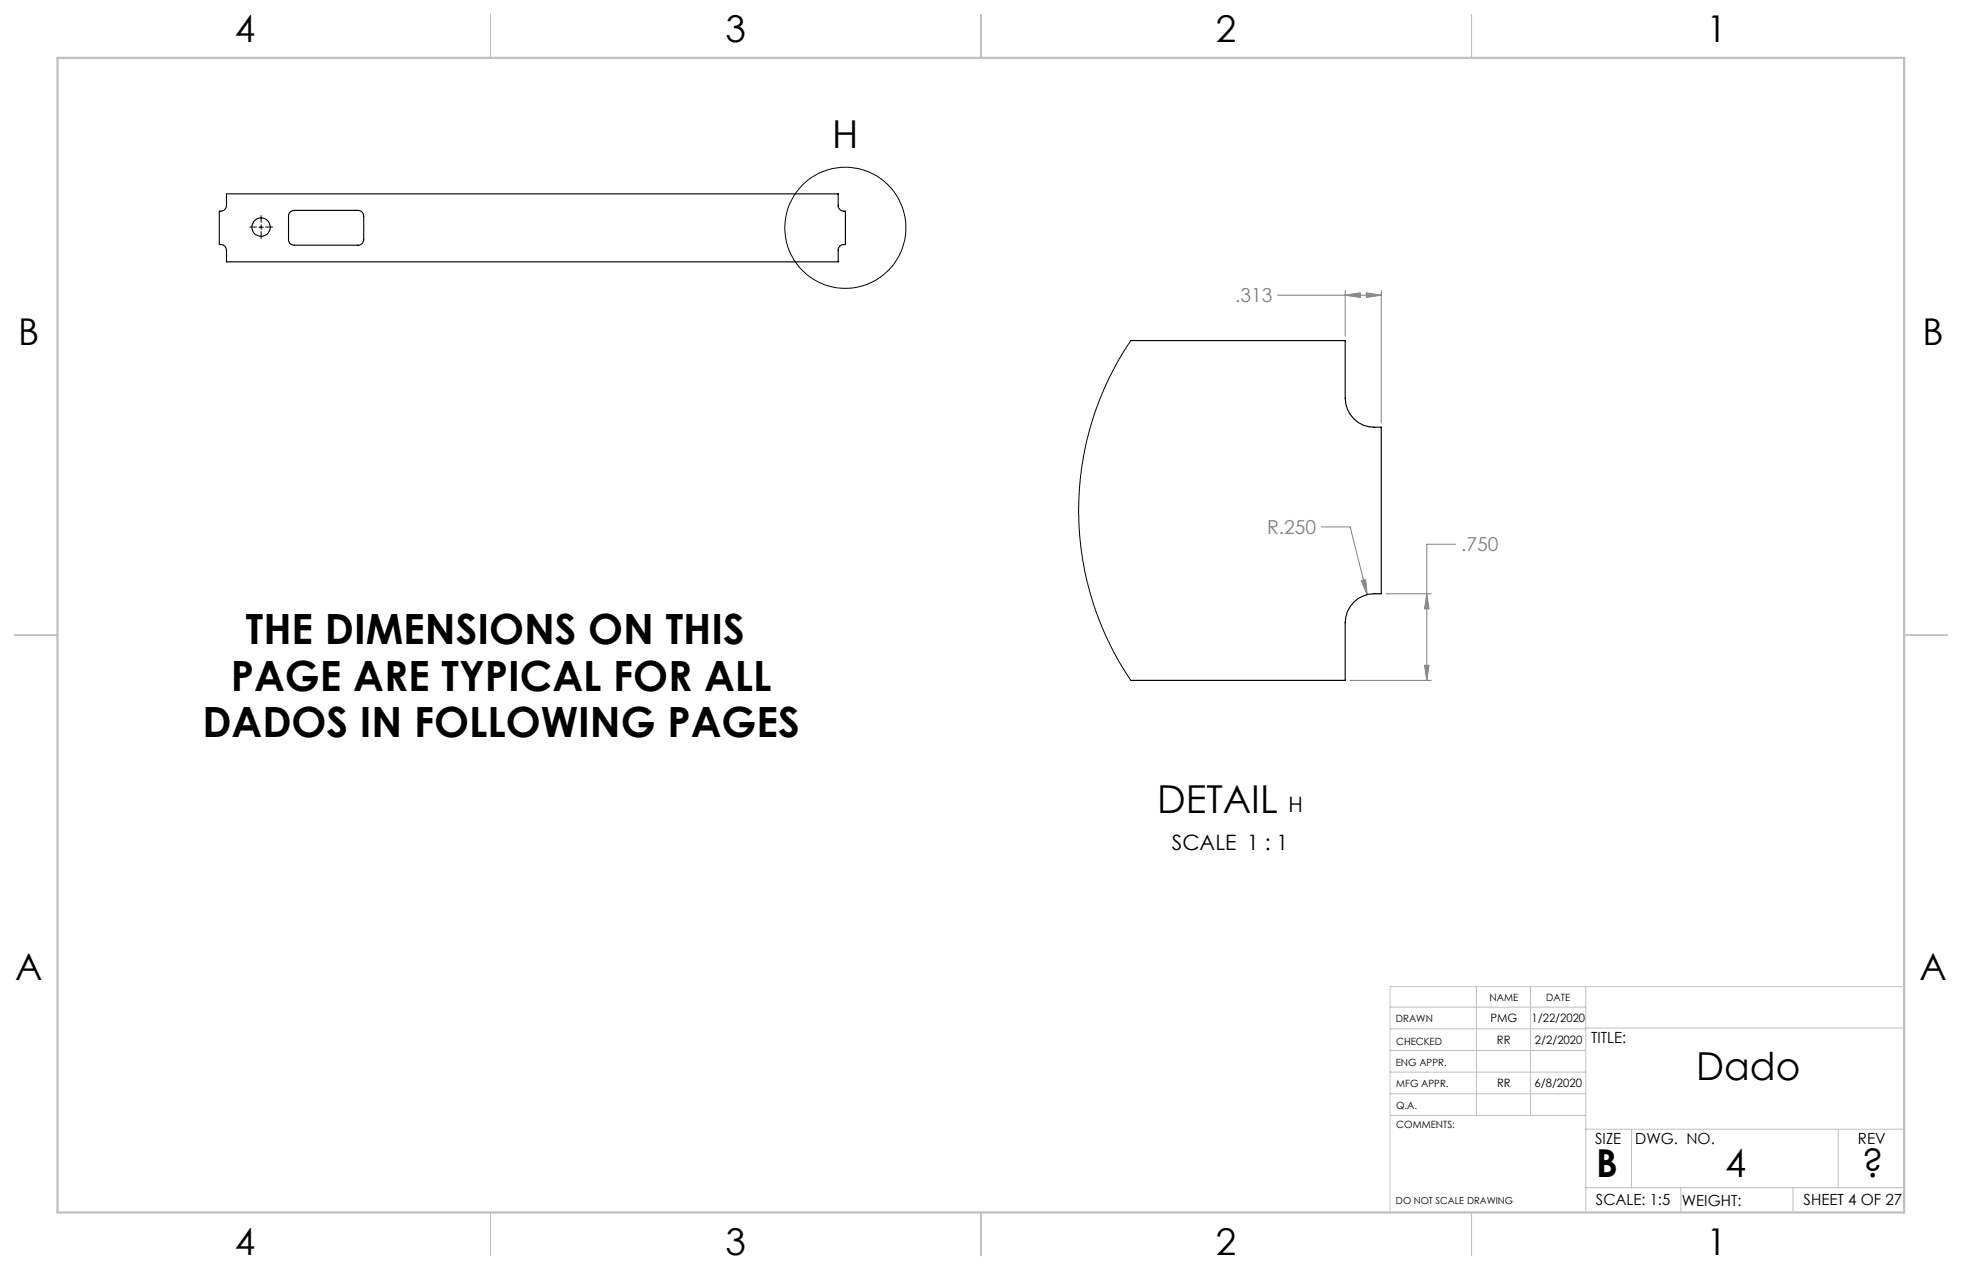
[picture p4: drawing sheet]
<svg xmlns="http://www.w3.org/2000/svg" width="432mm" height="279mm" viewBox="0 0 432 279" stroke-linecap="round" stroke-linejoin="round" font-family="sans-serif">
<g fill="none" stroke="#000" stroke-width=".22">
<path d="M57 50h1M57.5 49.5v1"/>
<circle cx="186.1" cy="50.1" r="13.3"/>
</g>
<path d="M281.2 64.9h22.8M296.1 64.9l3.3-.5v1zM296.1 63.9v10M300.7 64.4l3.3 .5-3.3 .5zM304 63.9v29.1M290.8 115.9h6.3l3.8 14.9M320.4 119.7h-6.4v30M299.6 127.7l1-.2 .3 3.3zM305 130.6h10M314 130.6l.5 3.3h-1zM297.1 149.7h17.9M313.5 146.4h1l-.5 3.3z" fill="none" stroke="#808080" stroke-width=".22"/>
<path d="M56.5 50h-1.5M57.5 49v-1.6M57.5 51v1.5M58.5 50h1.5" fill="none" stroke="#000" stroke-width=".22" stroke-dasharray="15.2 1.3 1.3 1.3"/>
<g fill="none" stroke="#c0c0c0" stroke-width=".22">
<path d="M324.9 217.1v28.3M336.8 217.1v28.3M349 217.1v49.6M419.1 217.1h-113.2v49.6M305.9 231.1h43.1M305.9 226.3h43.1M305.9 221.6h43.1M305.9 235.9h43.1M349 226.2h70.1M305.9 240.6h43.1M306 245.4h43M349 248.4h70.1"/>
<path d="M359.1 248.4v12.9M404.6 248.4v12.9M349 261.3h70.1M369.9 261.3v5.4M394.6 261.3v5.4"/>
</g>
<path d="M108 3.2v9.5M215.9 3.2v9.5M323.8 3.2v9.5M3.1 139.7h9.6M419.1 139.7h9.5M108 266.7v9.6M215.9 266.7v9.6M323.8 266.7v9.6" fill="none" stroke="#c0c0c0" stroke-width=".25"/>
<path d="M12.7 12.7h406.4v254h-406.4z" fill="none" stroke="#c0c0c0" stroke-width=".5"/>
<path d="M300.7 64.4l3.3 .5-3.3 .5zM296.1 64.9l3.3-.5v1zM313.5 146.4h1l-.5 3.3zM314 130.6l.5 3.3h-1zM299.6 127.7l1.3 3.1-.3-3.3z" fill="#808080"/>
<g fill="none" stroke="#000" stroke-width=".25">
<path d="M49.8 42.7h134.7v2.5a1.31 1.31 0 0 0 1.6 1.3v7.3a1.32 1.32 0 0 0-1.6 1.3v2.5h-134.7v-2.5a1.31 1.31 0 0 0-1.5-1.3v-7.3a1.32 1.32 0 0 0 1.5-1.3zM63.9 46.6l.9-.3h14a1.21 1.21 0 0 1 1.2 1.3v5.1a1.21 1.21 0 0 1-1.2 1.2h-14a1.21 1.21 0 0 1-1.3-1.2v-5.4zM248.8 74.9h47.3v12.7a6.4 6.4 0 0 0 6.3 6.4h1.6v36.6a6.9 6.9 0 0 0-7.5 3.9l-.4 2.5v12.7h-47.3"/>
<circle cx="57.4" cy="50" r="2.02"/>
</g>
<path d="M248.8 74.9l-2.9 4.9-1.8 3.5-2 4.4-1.9 5.3-1 3.8-1.1 5.6-.5 5-.2 4.1 .1 5.2 .5 4.5 .7 4.2 1.5 6.2 2 5.6 1.6 3.7 2.1 4.1 2.9 4.7" fill="none" stroke="#000" stroke-width=".22"/>
<g font-size="9.2">
<text x="54.1" y="141.8">THE DIMENSIONS ON THIS</text>
<text x="50.8" y="151.9">PAGE ARE TYPICAL FOR ALL</text>
<text x="44.5" y="162.1">DADOS IN FOLLOWING PAGES</text>
</g>
<g font-size="8.5">
<text x="183.1" y="32.6">H</text>
<text x="254.7" y="178.8">DETAIL</text>
<text x="373.3" y="237.7">Dado</text>
<text x="351.3" y="259">B</text>
<text x="379.7" y="258.9">4</text>
<text x="409.8" y="258.9">?</text>
</g>
<g font-size="8.1">
<text x="51.7" y="9.3">4</text>
<text x="159.7" y="9.3">3</text>
<text x="267.6" y="9.3">2</text>
<text x="375.6" y="9.3">1</text>
<text x="4" y="76">B</text>
<text x="423.1" y="76">B</text>
<text x="3.3" y="215.7">A</text>
<text x="422.4" y="215.7">A</text>
<text x="51.7" y="276">4</text>
<text x="159.7" y="276">3</text>
<text x="267.6" y="276">2</text>
<text x="375.6" y="276">1</text>
</g>
<g font-size="4.7">
<text x="283.6" y="178.7">H</text>
<text x="257.9" y="187">SCALE 1 : 1</text>
</g>
<g font-size="4.2" fill="#808080">
<text x="271.8" y="66.5">.313</text>
<text x="278.9" y="117.5">R.250</text>
<text x="321.5" y="121.3">.750</text>
</g>
<g font-size="3.4">
<text x="350.2" y="229.5">TITLE:</text>
<text x="351.1" y="251.6">SIZE</text>
<text x="359.9" y="251.6">DWG. NO.</text>
<text x="408.9" y="251.7">REV</text>
<text x="351.2" y="265.2">SCALE: 1:5</text>
<text x="370.1" y="265.3">WEIGHT:</text>
<text x="396.9" y="265.2">SHEET 4 OF 27</text>
</g>
<g font-size="2.5">
<text x="328" y="224.8">PMG</text>
<text x="337.1" y="224.9">1/22/2020</text>
<text x="329.5" y="229.6">RR</text>
<text x="337.8" y="229.7">2/2/2020</text>
<text x="329.5" y="239.1">RR</text>
<text x="337.7" y="239.1">6/8/2020</text>
</g>
<g font-size="2.2">
<text x="327.8" y="220.1">NAME</text>
<text x="340.3" y="220.2">DATE</text>
<text x="307.2" y="224.9">DRAWN</text>
<text x="307.3" y="229.8">CHECKED</text>
<text x="307.2" y="234.5">ENG APPR.</text>
<text x="307.3" y="239.2">MFG APPR.</text>
<text x="307.3" y="243.9">Q.A.</text>
<text x="307.3" y="248.1">COMMENTS:</text>
</g>
<text font-size="2.1" x="307.2" y="264.8">DO NOT SCALE DRAWING</text>
</svg>
